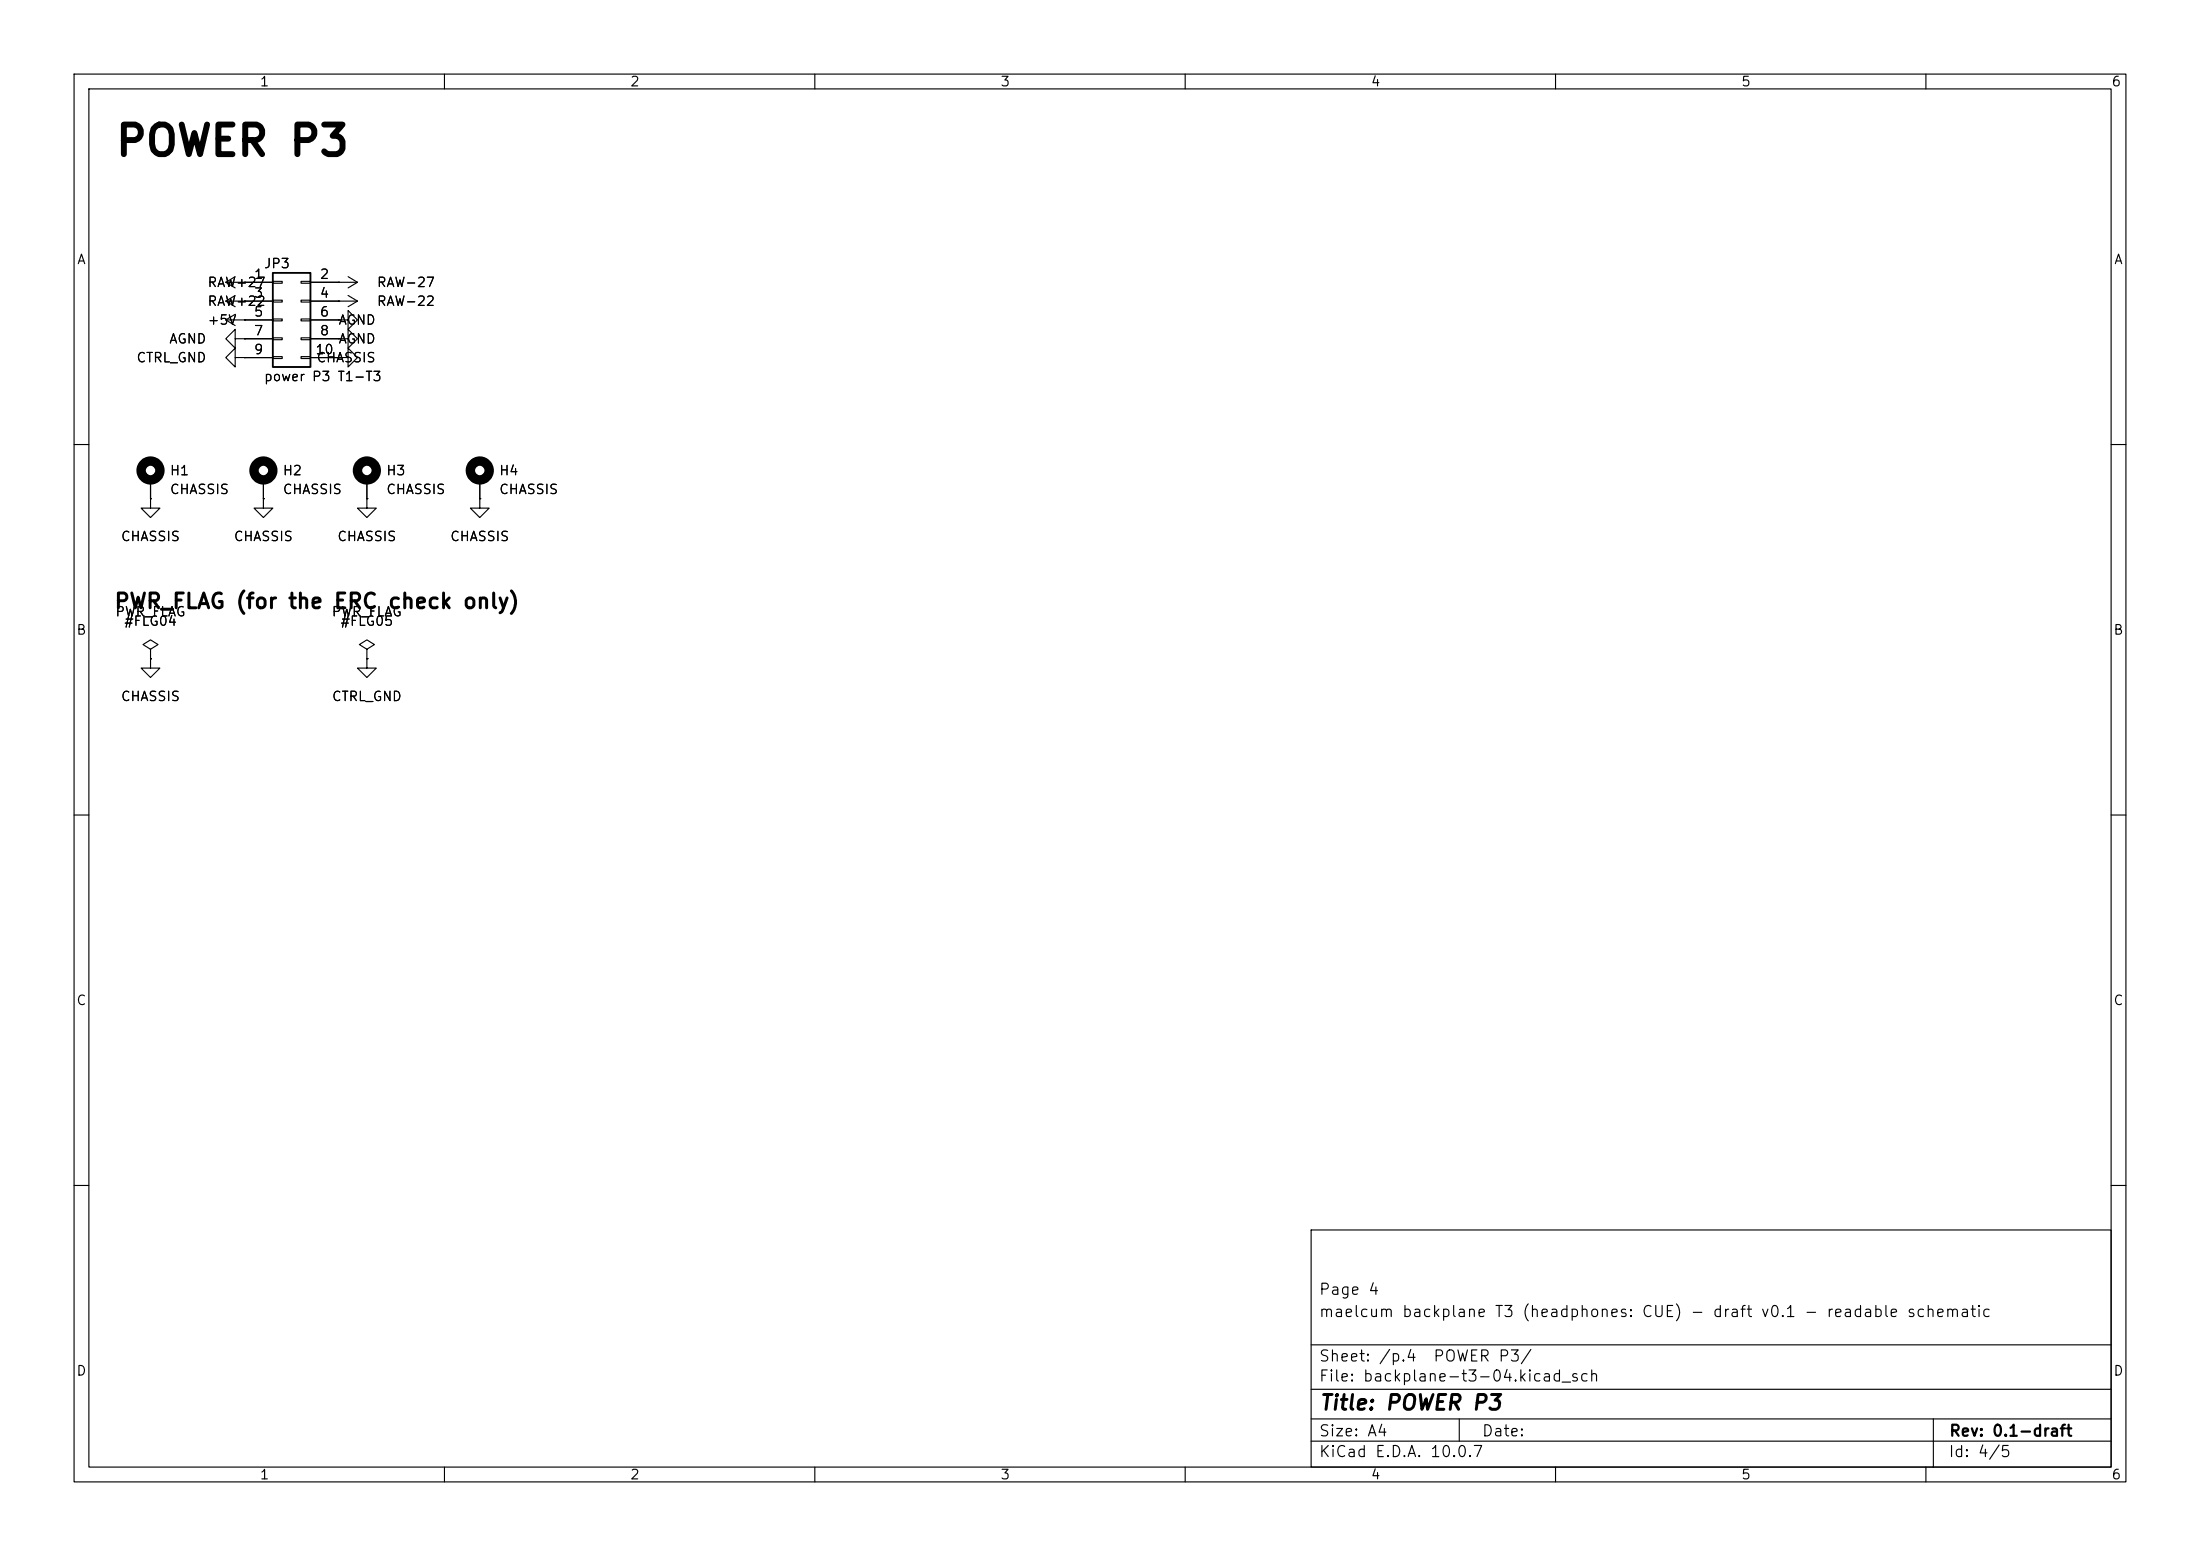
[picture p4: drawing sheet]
<svg xmlns="http://www.w3.org/2000/svg" width="297mm" height="210mm" viewBox="0 0 297 210" stroke-linecap="round" stroke-linejoin="round" font-family="sans-serif">
<g fill="none" stroke="#000" stroke-width=".15">
<path d="M10 10h277v190h-277zM12 12h273v186h-273zM60 10v2M110 10v2M160 10v2M210 10v2M260 10v2M30.5 38.1h6.3M30.5 38.1l1.2 .8M31.7 37.3l-1.2 .8M31.7 39.9l-1.2 .7M33 38.1h.1"/>
<path d="M36.8 38h1.3v.2h-1.3zM40.6 38h1.3v.2h-1.3zM41.9 38.1h6.4M45.7 38.1h.1M47 39.9l1.3 .7M47 37.3l1.3 .8M48.3 38.1l-1.3 .8M30.5 40.6h6.3M30.5 40.6l1.2 .8M30.5 43.2h6.3M30.5 43.2l1.2 .7M31.7 45.7v-1.2l-1.2 1.2 1.2 1.3v-1.3h1.3"/>
<path d="M31.7 48.3v-1.3l-1.2 1.3 1.2 1.2v-1.2h1.3M31.7 42.4l-1.2 .8M33 40.6h.1M33 45.7h.1M33 48.3h.1M33 43.2h.1M33 45.7h3.8M33 48.3h3.8M36.8 40.5h1.3v.3h-1.3zM36.8 43.1h1.3v.2h-1.3zM36.8 45.6h1.3v.2h-1.3zM36.8 48.1h1.3v.3h-1.3z"/>
<path d="M40.6 40.5h1.3v.3h-1.3zM40.6 43.1h1.3v.2h-1.3zM40.6 45.6h1.3v.2h-1.3zM40.6 48.1h1.3v.3h-1.3zM41.9 40.6h6.4M41.9 43.2h3.8M41.9 45.7h3.8M41.9 48.3h3.8M45.7 45.7h1.3v-1.2l1.3 1.2-1.3 1.3v-1.3M45.7 45.7h.1M45.7 43.2h1.3v-1.3l1.3 1.3-1.3 1.3v-1.3M45.7 43.2h.1"/>
<path d="M45.7 40.6h.1M45.7 48.3h1.3v-1.3l1.3 1.3-1.3 1.2v-1.2M45.7 48.3h.1M48.3 40.6l-1.3 .8M10 60h2M20.3 67.3v1.3h1.3l-1.3 1.3-1.3-1.3h1.3M20.3 67.3h.1M20.3 64.8v2.5M35.6 67.3v1.3h1.2l-1.2 1.3-1.3-1.3h1.3M35.6 67.3h.1M35.6 64.8v2.5M49.5 67.3v1.3h1.3l-1.3 1.3-1.2-1.3h1.2"/>
<path d="M49.5 67.3h.1M49.5 64.8v2.5M64.8 67.3v1.3h1.2l-1.2 1.3-1.3-1.3h1.3M64.8 67.3h.1M64.8 64.8v2.5M285 60h2M20.3 87.6l1-.6-1-.6-1 .6 1 .6v1.3M20.3 88.9h.1M20.3 88.9v1.3h1.3l-1.3 1.2-1.3-1.2h1.3M49.5 87.6l1-.6-1-.6-1 .6 1 .6v1.3M49.5 88.9h.1M49.5 88.9v1.3h1.3l-1.3 1.2-1.2-1.2h1.2"/>
<path d="M10 110h2M285 110h2M10 160h2M177 166h108v32h-108zM285 160h2M60 198v2M110 198v2M160 198v2M177 194.5h108M177 191.5h108M177 187.5h108M177 181.5h108"/>
<path d="M197 191.5v3M210 198v2M260 198v2M261 191.5v6.5"/>
</g>
<g fill="none" stroke="#000" stroke-width="1.3">
<circle cx="20.3" cy="63.5" r="1.27"/>
<circle cx="35.6" cy="63.5" r="1.27"/>
<circle cx="49.5" cy="63.5" r="1.27"/>
<circle cx="64.8" cy="63.5" r="1.27"/>
</g>
<path d="M36.8 36.8h5.1v12.7h-5.1z" fill="none" stroke="#000" stroke-width=".25"/>
<text font-size="4" x="15.4" y="22">POWER P3</text>
<g font-size="2">
<text x="15.3" y="82.6">PWR_FLAG (for the ERC check only)</text>
<text x="178" y="190.8">Title: POWER P3</text>
</g>
<g font-size="1.5">
<text x="178" y="178.1">maelcum backplane T3 (headphones: CUE) - draft v0.1 - readable schematic</text>
<text x="178" y="175.1">Page 4</text>
<text x="178" y="184.1">Sheet: /p.4</text>
<text x="193.4" y="184.1">POWER P3/</text>
<text x="178" y="186.8">File: backplane-t3-04.kicad_sch</text>
<text x="178" y="197">KiCad E.D.A. 10.0.7</text>
<text x="178" y="194.2">Size: A4</text>
<text x="200" y="194.2">Date:</text>
<text x="263" y="197">Id: 4/5</text>
<text x="263" y="194.2">Rev: 0.1-draft</text>
</g>
<g font-size="1.3">
<text x="35" y="12">1</text>
<text x="85" y="12">2</text>
<text x="135" y="12">3</text>
<text x="185" y="12">4</text>
<text x="235" y="12">5</text>
<text x="285" y="12">6</text>
<text x="10.3" y="36">A</text>
<text x="285.3" y="36">A</text>
<text x="27.9" y="39.1">RAW+27</text>
<text x="27.9" y="41.6">RAW+22</text>
<text x="34.2" y="38">1</text>
<text x="34.2" y="40.5">3</text>
<text x="35.5" y="36.5">JP3</text>
<text x="43.1" y="38">2</text>
<text x="43.1" y="40.5">4</text>
<text x="50.8" y="41.6">RAW-22</text>
<text x="50.8" y="39.1">RAW-27</text>
<text x="22.7" y="46.7">AGND</text>
<text x="27.9" y="44.1">+5V</text>
<text x="34.2" y="43">5</text>
<text x="34.2" y="45.6">7</text>
<text x="43.1" y="43">6</text>
<text x="43.1" y="45.6">8</text>
<text x="45.6" y="46.7">AGND</text>
<text x="45.6" y="44.1">AGND</text>
<text x="18.3" y="49.2">CTRL_GND</text>
<text x="34.2" y="48.1">9</text>
<text x="35.5" y="51.8">power P3 T1-T3</text>
<text x="42.5" y="48.1">10</text>
<text x="42.6" y="49.2">CHASSIS</text>
<text x="22.8" y="64.5">H1</text>
<text x="38.1" y="64.5">H2</text>
<text x="52.1" y="64.5">H3</text>
<text x="67.3" y="64.5">H4</text>
<text x="22.8" y="67">CHASSIS</text>
<text x="38.1" y="67">CHASSIS</text>
<text x="52.1" y="67">CHASSIS</text>
<text x="67.3" y="67">CHASSIS</text>
<text x="16.2" y="73.4">CHASSIS</text>
<text x="31.5" y="73.4">CHASSIS</text>
<text x="45.4" y="73.4">CHASSIS</text>
<text x="60.7" y="73.4">CHASSIS</text>
<text x="15.5" y="83.5">PWR_FLAG</text>
<text x="44.7" y="83.5">PWR_FLAG</text>
<text x="10.2" y="86">B</text>
<text x="16.7" y="84.8">#FLG04</text>
<text x="45.9" y="84.8">#FLG05</text>
<text x="285.2" y="86">B</text>
<text x="16.2" y="94.9">CHASSIS</text>
<text x="44.7" y="94.9">CTRL_GND</text>
<text x="10.2" y="136">C</text>
<text x="285.2" y="136">C</text>
<text x="10.2" y="186">D</text>
<text x="285.2" y="186">D</text>
<text x="35" y="200">1</text>
<text x="85" y="200">2</text>
<text x="135" y="200">3</text>
<text x="185" y="200">4</text>
<text x="235" y="200">5</text>
<text x="285" y="200">6</text>
</g>
</svg>
